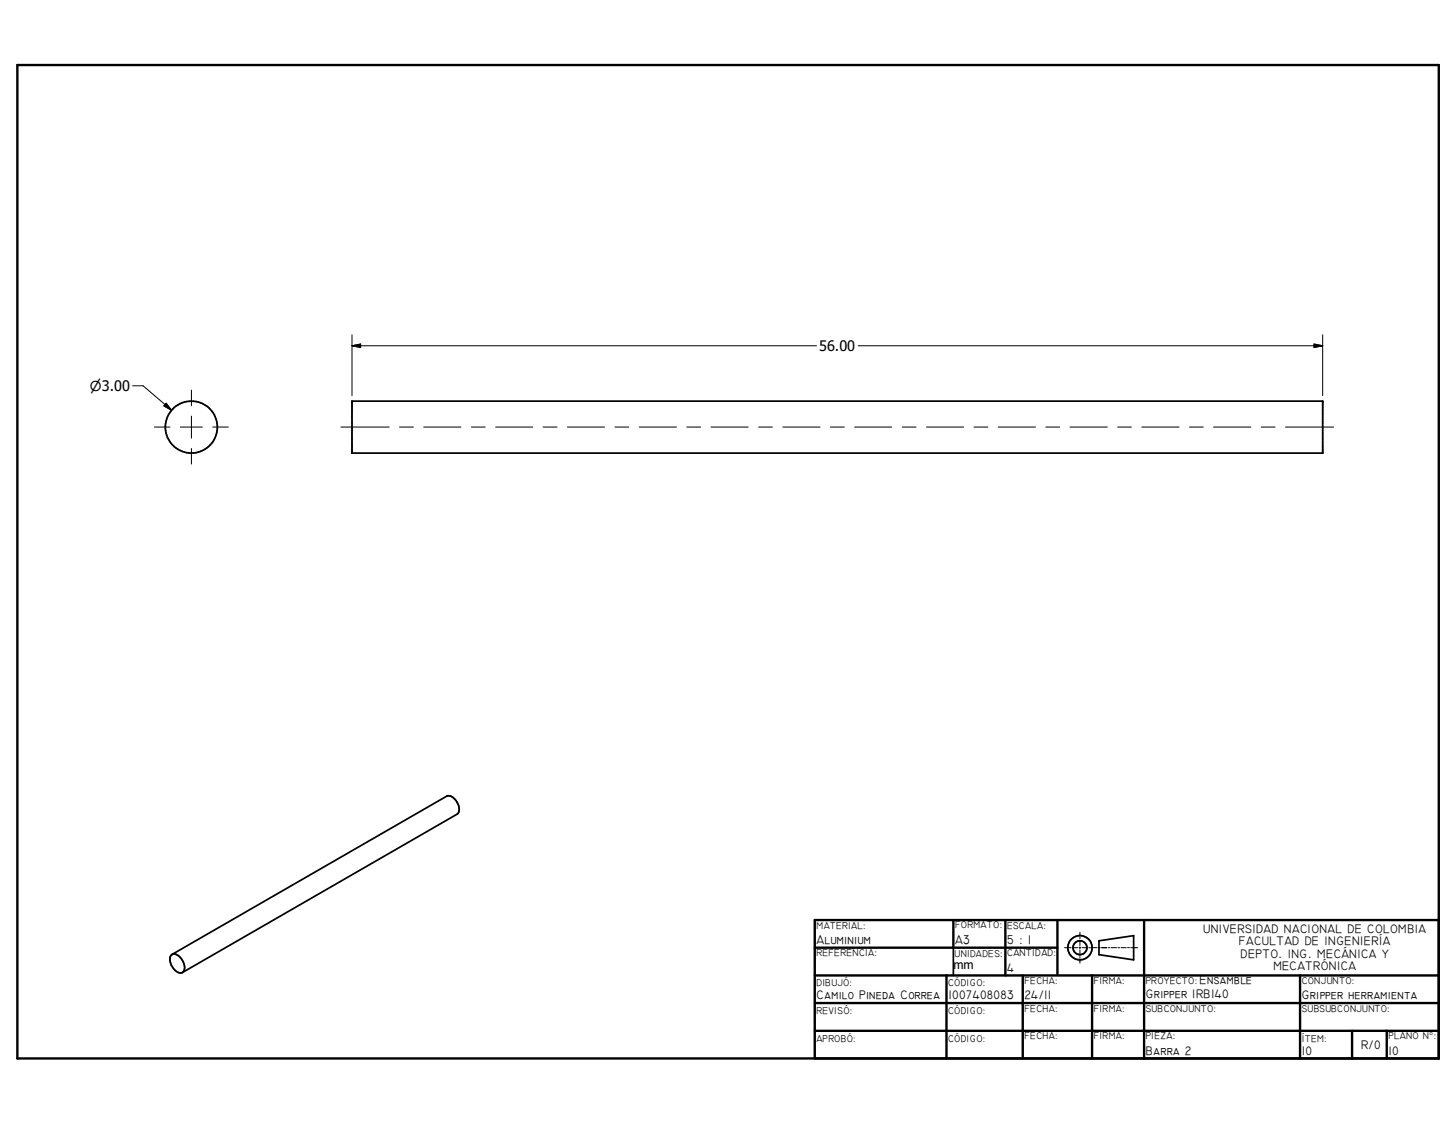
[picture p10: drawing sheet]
<svg xmlns="http://www.w3.org/2000/svg" width="279mm" height="216mm" viewBox="0 0 279 216" stroke-linecap="round" stroke-linejoin="round" font-family="sans-serif">
<g fill="none" stroke="#000" stroke-width=".33">
<path d="M67.6 77.1h186.6v9.9h-186.6zM32.9 183.5a1.32 1.32 0 0 1 1.9 .6 2.02 2.02 0 0 1 .3 2.7 2.01 2.01 0 0 1-2.3-1.6l-.1-1.2zM33.1 183.3l52.7-30.4a2.09 2.09 0 0 1 2.3 1.8 1.45 1.45 0 0 1-.3 1.7l-52.7 30.4M183.2 182v5.4M211.2 180.7l6.6-1v4.7l-6.6-1z"/>
<circle cx="36.8" cy="82" r="5"/>
<circle cx="207.5" cy="182" r="2.33"/>
<circle cx="207.5" cy="182" r="1.33"/>
</g>
<g fill="none" stroke="#000" stroke-width=".46">
<path d="M3.3 12.5h273.2v190.8h-273.2zM183.2 176.7v5.3M193.2 176.7v10.7M203.2 176.7v10.6M219.9 176.7v26.6M276.5 176.7h-119.9v26.6M156.6 187.4h119.9M156.6 192.7h119.9M156.6 198h119.9M156.6 182h46.6M181.9 187.4v15.9M196.5 187.4v15.9"/>
<path d="M209.9 187.4v15.9M249.8 187.4v15.9M259.8 198v5.3M266.5 198v5.3"/>
</g>
<g fill="none" stroke="#000" stroke-width=".19">
<path d="M25.5 74.1h2l5.5 4.7M31.9 77.5l1.1 1.3-1.5-.8zM36.8 74.9v3M36.8 79.9v4.3M67.6 66.4h89.3M67.6 66.4l1.7-.3v.6zM67.6 64.3v11.7M164.9 66.4h89.3M252.5 66.1l1.7 .3-1.7 .3zM254.2 64.3v11.7M29.7 82h3M34.6 82h4.3"/>
<path d="M36.8 86.1v3M40.9 82h3M65.5 82h9.3M76.8 82h2.6M81.4 82h7.2M90.6 82h2.6M95.2 82h7.2M104.4 82h2.6M109 82h7.2M118.2 82h2.6M122.8 82h7.2M132 82h2.6"/>
<path d="M136.6 82h7.2M145.8 82h2.6M150.4 82h7.2M159.6 82h2.6M164.2 82h7.2M173.4 82h2.6M178 82h7.2M187.2 82h2.6M191.8 82h7.2M201 82h2.6M205.6 82h7.2M214.8 82h2.6"/>
<path d="M219.4 82h7.2M228.6 82h2.6M233.2 82h7.2M242.4 82h2.6M247 82h9.3M207.5 179.1v.6M204.6 182h.6M205.5 182h.3M206.1 182h1M207.4 182h.3M207.5 180v.3M207.5 180.6v1"/>
<path d="M207.5 181.9v.3M207.5 182.5v1M207.5 183.7v.4M207.5 184.3v.7M207.9 182h1.1M209.2 182h.3M209.8 182h1M211.1 182h.3M211.7 182h1M213 182h.3M213.5 182h1.1M214.8 182h.3"/>
<path d="M215.4 182h1M216.7 182h.3M217.3 182h1.3"/>
</g>
<path d="M31.9 77.5l1.1 1.3-1.5-.8zM67.6 66.4l1.7-.3v.6zM252.5 66.1l1.7 .3-1.7 .3z" fill="#000" stroke="#000" stroke-width=".19"/>
<text font-size="2.8" x="157.4" y="67.4">56.00</text>
<text font-size="2.6" x="17.3" y="75.1">n3.00</text>
<g font-size="2.4">
<text x="231.2" y="179.2">UNIVERSIDAD NACIONAL DE COLOMBIA</text>
<text x="156.9" y="181.4">Aluminium</text>
<text x="183.5" y="181.4">A3</text>
<text x="193.5" y="181.4">5 : 1</text>
<text x="238.1" y="181.6">FACULTAD DE INGENIERÍA</text>
<text x="238.4" y="184">DEPTO. ING. MECÁNICA Y</text>
<text x="156.9" y="192">Camilo Pineda Correa</text>
<text x="182.2" y="192">1007408083</text>
<text x="193.5" y="186.6">4</text>
<text x="196.9" y="192">24/11</text>
<text x="220.2" y="191.6">Gripper IRB140</text>
<text x="230.5" y="189.1">Ensamble</text>
<text x="244.7" y="186.4">MECATRÓNICA</text>
<text x="250.1" y="192">Gripper herramienta</text>
<text x="220.2" y="202.6">Barra 2</text>
<text x="250.1" y="202.6">10</text>
<text x="261.5" y="201.5">R/0</text>
<text x="266.8" y="202.6">10</text>
</g>
<text font-size="2.3" x="183.2" y="186.2">mm</text>
<g font-size="1.9">
<text x="156.9" y="178.3">MATERIAL:</text>
<text x="183.5" y="178.3">FORMATO:</text>
<text x="193.5" y="178.3">ESCALA:</text>
<text x="156.9" y="183.7">REFERENCIA:</text>
<text x="183.4" y="183.8">UNIDADES:</text>
<text x="193.5" y="183.7">CANTIDAD:</text>
<text x="156.9" y="189.4">DIBUJÓ:</text>
<text x="182.2" y="189.4">CÓDIGO:</text>
<text x="196.8" y="189">FECHA:</text>
<text x="210.2" y="189">FIRMA:</text>
<text x="220.2" y="189">PROYECTO:</text>
<text x="250.1" y="189">CONJUNTO:</text>
<text x="156.9" y="194.7">REVISÓ:</text>
<text x="182.2" y="194.7">CÓDIGO:</text>
<text x="196.8" y="194.3">FECHA:</text>
<text x="210.2" y="194.3">FIRMA:</text>
<text x="220.2" y="194.4">SUBCONJUNTO:</text>
<text x="250.1" y="194.4">SUBSUBCONJUNTO:</text>
<text x="156.9" y="200.1">APROBÓ:</text>
<text x="182.2" y="200.1">CÓDIGO:</text>
<text x="196.8" y="199.6">FECHA:</text>
<text x="210.2" y="199.6">FIRMA:</text>
<text x="220.2" y="199.6">PIEZA:</text>
<text x="250.1" y="200.1">ÍTEM:</text>
<text x="266.8" y="199.6">PLANO N°:</text>
</g>
</svg>
